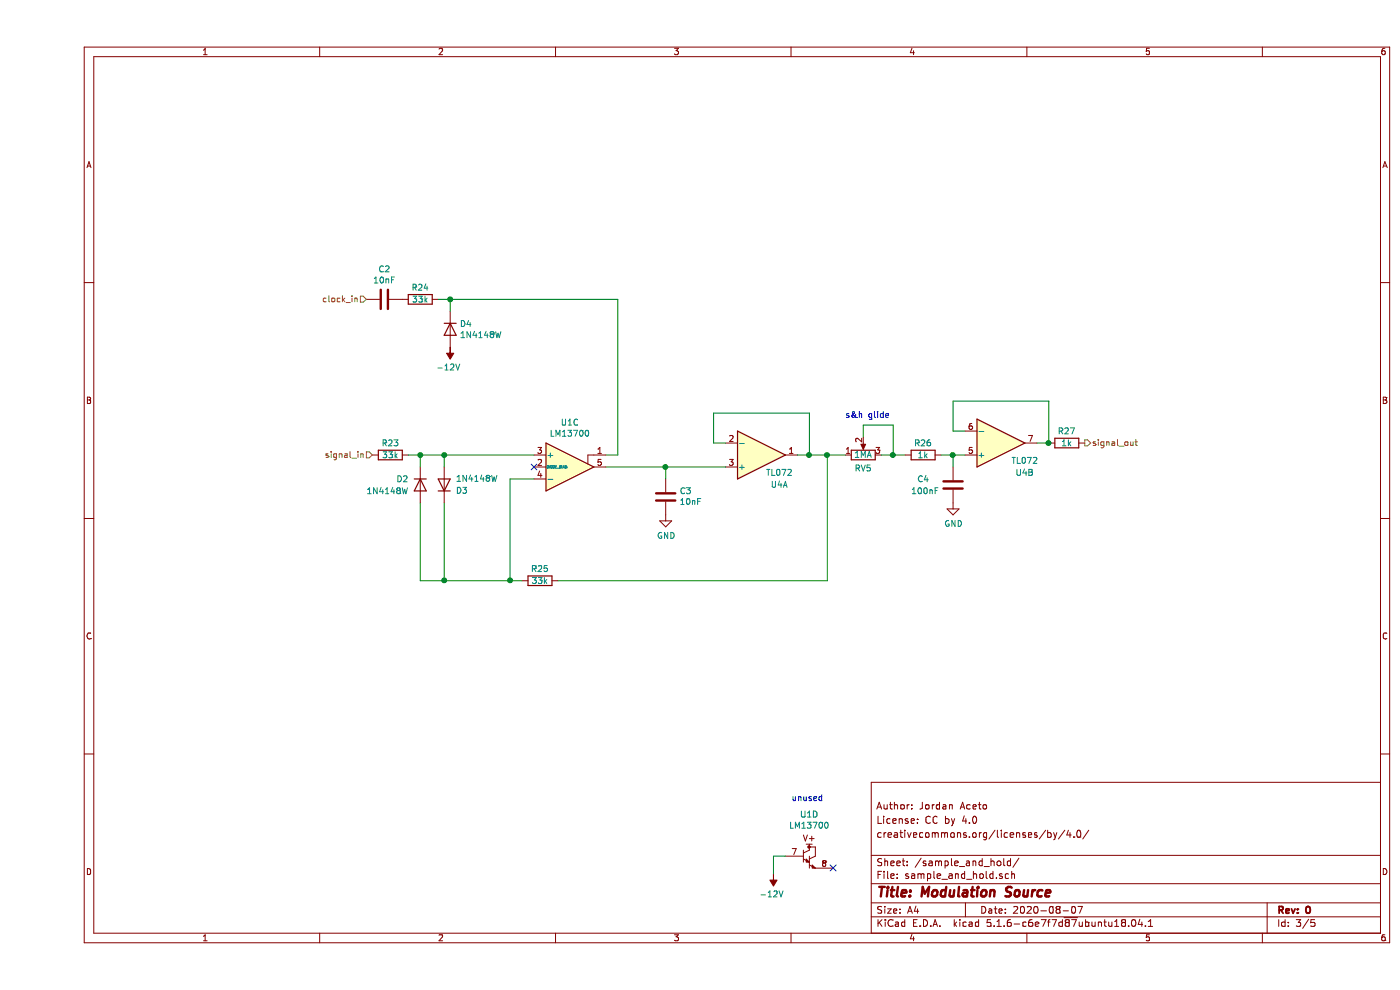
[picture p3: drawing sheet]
EESchema Schematic File Version 4
EELAYER 30 0
EELAYER END
$Descr A4 11693 8268
encoding utf-8
Sheet 3 5
Title "Modulation Source"
Date "2020-08-07"
Rev "0"
Comp ""
Comment1 "creativecommons.org/licenses/by/4.0/"
Comment2 "License: CC by 4.0"
Comment3 "Author: Jordan Aceto"
Comment4 ""
$EndDescr
$Comp
L Device:R R?
U 1 1
P 2950 3800
AR Path="/5F3FF2F2" Ref="R?"  Part="1" 
AR Path="/5F3E368C/5F3FF2F2" Ref="R23"  Part="1" 
F 0 "R23" V 2850 3800 50  0000 C CNN
F 1 "33k" V 2950 3800 50  0000 C CNN
F 2 "Resistor_SMD:R_0805_2012Metric_Pad1.15x1.40mm_HandSolder" V 2880 3800 50  0001 C CNN
F 3 "~" H 2950 3800 50  0001 C CNN
	1    2950 3800
	0    1    1    0   
$EndComp
Wire Wire Line
	3200 3900 3200 3800
Wire Wire Line
	3200 3800 3100 3800
Wire Wire Line
	3400 3900 3400 3800
Wire Wire Line
	3400 3800 3200 3800
Connection ~ 3200 3800
Wire Wire Line
	3200 4200 3200 4850
Wire Wire Line
	3400 4850 3400 4200
Wire Wire Line
	3200 4850 3400 4850
Wire Wire Line
	3400 3800 4150 3800
Connection ~ 3400 3800
Wire Wire Line
	3400 4850 3950 4850
Wire Wire Line
	3950 4850 3950 4000
Wire Wire Line
	3950 4000 4150 4000
Connection ~ 3400 4850
$Comp
L Device:R R?
U 1 1
P 4200 4850
AR Path="/5F3FF312" Ref="R?"  Part="1" 
AR Path="/5F3E368C/5F3FF312" Ref="R25"  Part="1" 
F 0 "R25" V 4100 4850 50  0000 C CNN
F 1 "33k" V 4200 4850 50  0000 C CNN
F 2 "Resistor_SMD:R_0805_2012Metric_Pad1.15x1.40mm_HandSolder" V 4130 4850 50  0001 C CNN
F 3 "~" H 4200 4850 50  0001 C CNN
	1    4200 4850
	0    1    1    0   
$EndComp
Wire Wire Line
	4050 4850 3950 4850
Connection ~ 3950 4850
$Comp
L Device:C C?
U 1 1
P 5250 4150
AR Path="/5F3FF326" Ref="C?"  Part="1" 
AR Path="/5F3E368C/5F3FF326" Ref="C3"  Part="1" 
F 0 "C3" H 5135 4104 50  0000 R CNN
F 1 "10nF" H 5135 4195 50  0000 R CNN
F 2 "Capacitor_SMD:C_0805_2012Metric_Pad1.15x1.40mm_HandSolder" H 5288 4000 50  0001 C CNN
F 3 "~" H 5250 4150 50  0001 C CNN
	1    5250 4150
	-1   0    0    1   
$EndComp
Wire Wire Line
	5750 3900 5250 3900
Wire Wire Line
	5250 4000 5250 3900
Connection ~ 5250 3900
Wire Wire Line
	5250 3900 4750 3900
$Comp
L power:GND #PWR?
U 1 1
P 5250 4300
AR Path="/5F3FF331" Ref="#PWR?"  Part="1" 
AR Path="/5F3E368C/5F3FF331" Ref="#PWR0128"  Part="1" 
F 0 "#PWR0128" H 5250 4050 50  0001 C CNN
F 1 "GND" H 5255 4127 50  0000 C CNN
F 2 "" H 5250 4300 50  0001 C CNN
F 3 "" H 5250 4300 50  0001 C CNN
	1    5250 4300
	1    0    0    -1  
$EndComp
Wire Wire Line
	4350 4850 6600 4850
Wire Wire Line
	6600 4850 6600 3800
$Comp
L Device:C C?
U 1 1
P 2900 2500
AR Path="/5F3FF359" Ref="C?"  Part="1" 
AR Path="/5F3E368C/5F3FF359" Ref="C2"  Part="1" 
F 0 "C2" V 2648 2500 50  0000 C CNN
F 1 "10nF" V 2739 2500 50  0000 C CNN
F 2 "Capacitor_SMD:C_0805_2012Metric_Pad1.15x1.40mm_HandSolder" H 2938 2350 50  0001 C CNN
F 3 "~" H 2900 2500 50  0001 C CNN
	1    2900 2500
	0    1    1    0   
$EndComp
$Comp
L Device:R R?
U 1 1
P 3200 2500
AR Path="/5F3FF35F" Ref="R?"  Part="1" 
AR Path="/5F3E368C/5F3FF35F" Ref="R24"  Part="1" 
F 0 "R24" V 3100 2500 50  0000 C CNN
F 1 "33k" V 3200 2500 50  0000 C CNN
F 2 "Resistor_SMD:R_0805_2012Metric_Pad1.15x1.40mm_HandSolder" V 3130 2500 50  0001 C CNN
F 3 "~" H 3200 2500 50  0001 C CNN
	1    3200 2500
	0    1    1    0   
$EndComp
Wire Wire Line
	3450 2600 3450 2500
Wire Wire Line
	3450 2500 3350 2500
$Comp
L power:-12V #PWR?
U 1 1
P 3450 2900
AR Path="/5F3FF36D" Ref="#PWR?"  Part="1" 
AR Path="/5F3E368C/5F3FF36D" Ref="#PWR0129"  Part="1" 
F 0 "#PWR0129" H 3450 3000 50  0001 C CNN
F 1 "-12V" H 3465 3073 50  0000 C CNN
F 2 "" H 3450 2900 50  0001 C CNN
F 3 "" H 3450 2900 50  0001 C CNN
	1    3450 2900
	-1   0    0    1   
$EndComp
Wire Wire Line
	4750 3800 4850 3800
Wire Wire Line
	4850 3800 4850 2500
Wire Wire Line
	4850 2500 3450 2500
Connection ~ 3450 2500
$Comp
L Amplifier_Operational:LM13700 U?
U 3 1
P 4450 3900
AR Path="/5F3FF394" Ref="U?"  Part="3" 
AR Path="/5F3E368C/5F3FF394" Ref="U1"  Part="3" 
F 0 "U1" H 4450 3533 50  0000 C CNN
F 1 "LM13700" H 4450 3624 50  0000 C CNN
F 2 "Package_SO:SOIC-16_3.9x9.9mm_P1.27mm" H 4150 3925 50  0001 C CNN
F 3 "http://www.ti.com/lit/ds/symlink/lm13700.pdf" H 4150 3925 50  0001 C CNN
	3    4450 3900
	1    0    0    1   
$EndComp
$Comp
L Device:R_POT RV?
U 1 1
P 6900 3800
AR Path="/5F3FF39A" Ref="RV?"  Part="1" 
AR Path="/5F3E368C/5F3FF39A" Ref="RV5"  Part="1" 
F 0 "RV5" V 6785 3800 50  0000 C CNN
F 1 "1MA" V 6900 3800 50  0000 C CNN
F 2 "Potentiometer_THT:Potentiometer_Alpha_RD901F-40-00D_Single_Vertical" H 6900 3800 50  0001 C CNN
F 3 "~" H 6900 3800 50  0001 C CNN
	1    6900 3800
	0    -1   -1   0   
$EndComp
$Comp
L Amplifier_Operational:TL072 U?
U 1 1
P 6050 3800
AR Path="/5F3FF3A0" Ref="U?"  Part="1" 
AR Path="/5F3E368C/5F3FF3A0" Ref="U4"  Part="1" 
F 0 "U4" H 6200 4050 50  0000 C CNN
F 1 "TL072" H 6200 3950 50  0000 C CNN
F 2 "Package_SO:SOIC-8_3.9x4.9mm_P1.27mm" H 6050 3800 50  0001 C CNN
F 3 "http://www.ti.com/lit/ds/symlink/tl071.pdf" H 6050 3800 50  0001 C CNN
	1    6050 3800
	1    0    0    1   
$EndComp
Wire Wire Line
	7750 3600 7650 3600
Wire Wire Line
	7650 3600 7650 3350
Wire Wire Line
	7650 3350 8450 3350
Wire Wire Line
	8450 3350 8450 3700
Wire Wire Line
	8450 3700 8350 3700
$Comp
L Device:C C?
U 1 1
P 7650 4050
AR Path="/5F3FF3AB" Ref="C?"  Part="1" 
AR Path="/5F3E368C/5F3FF3AB" Ref="C4"  Part="1" 
F 0 "C4" H 7350 4100 50  0000 L CNN
F 1 "100nF" H 7300 4000 50  0000 L CNN
F 2 "Capacitor_SMD:C_0805_2012Metric_Pad1.15x1.40mm_HandSolder" H 7688 3900 50  0001 C CNN
F 3 "~" H 7650 4050 50  0001 C CNN
	1    7650 4050
	1    0    0    -1  
$EndComp
Wire Wire Line
	7650 3900 7650 3800
Wire Wire Line
	7650 3800 7750 3800
$Comp
L Device:R R?
U 1 1
P 7400 3800
AR Path="/5F3FF3B3" Ref="R?"  Part="1" 
AR Path="/5F3E368C/5F3FF3B3" Ref="R26"  Part="1" 
F 0 "R26" V 7300 3800 50  0000 C CNN
F 1 "1k" V 7400 3800 50  0000 C CNN
F 2 "Resistor_SMD:R_0805_2012Metric_Pad1.15x1.40mm_HandSolder" V 7330 3800 50  0001 C CNN
F 3 "~" H 7400 3800 50  0001 C CNN
	1    7400 3800
	0    1    1    0   
$EndComp
Wire Wire Line
	7550 3800 7650 3800
Connection ~ 7650 3800
Wire Wire Line
	7250 3800 7150 3800
$Comp
L power:GND #PWR?
U 1 1
P 7650 4200
AR Path="/5F3FF3BD" Ref="#PWR?"  Part="1" 
AR Path="/5F3E368C/5F3FF3BD" Ref="#PWR0130"  Part="1" 
F 0 "#PWR0130" H 7650 3950 50  0001 C CNN
F 1 "GND" H 7655 4027 50  0000 C CNN
F 2 "" H 7650 4200 50  0001 C CNN
F 3 "" H 7650 4200 50  0001 C CNN
	1    7650 4200
	1    0    0    -1  
$EndComp
Wire Wire Line
	7150 3800 7150 3550
Wire Wire Line
	7150 3550 6900 3550
Wire Wire Line
	6900 3550 6900 3650
Connection ~ 7150 3800
Wire Wire Line
	7150 3800 7050 3800
Wire Wire Line
	6600 3800 6750 3800
NoConn ~ 4150 3900
Text HLabel 2800 3800 0    50   Input ~ 0
signal_in
Text HLabel 2750 2500 0    50   Input ~ 0
clock_in
Text HLabel 8750 3700 2    50   Output ~ 0
signal_out
Text Notes 6750 3500 0    50   ~ 0
s&h glide
$Comp
L Device:R R?
U 1 1
P 8600 3700
AR Path="/5F4E9F7C" Ref="R?"  Part="1" 
AR Path="/5F3E368C/5F4E9F7C" Ref="R27"  Part="1" 
F 0 "R27" V 8500 3700 50  0000 C CNN
F 1 "1k" V 8600 3700 50  0000 C CNN
F 2 "Resistor_SMD:R_0805_2012Metric_Pad1.15x1.40mm_HandSolder" V 8530 3700 50  0001 C CNN
F 3 "~" H 8600 3700 50  0001 C CNN
	1    8600 3700
	0    1    1    0   
$EndComp
Connection ~ 8450 3700
$Comp
L Amplifier_Operational:LM13700 U?
U 4 1
P 6550 7150
AR Path="/5F3FF38E" Ref="U?"  Part="4" 
AR Path="/5F3E368C/5F3FF38E" Ref="U1"  Part="4" 
F 0 "U1" H 6450 7498 50  0000 C CNN
F 1 "LM13700" H 6450 7407 50  0000 C CNN
F 2 "Package_SO:SOIC-16_3.9x9.9mm_P1.27mm" H 6250 7175 50  0001 C CNN
F 3 "http://www.ti.com/lit/ds/symlink/lm13700.pdf" H 6250 7175 50  0001 C CNN
	4    6550 7150
	1    0    0    -1  
$EndComp
$Comp
L Amplifier_Operational:TL072 U?
U 2 1
P 8050 3700
AR Path="/5F50D089" Ref="U?"  Part="2" 
AR Path="/5F3E368C/5F50D089" Ref="U4"  Part="2" 
AR Path="/5F42BEAB/5F50D089" Ref="U?"  Part="2" 
F 0 "U4" H 8250 3950 50  0000 C CNN
F 1 "TL072" H 8250 3850 50  0000 C CNN
F 2 "Package_SO:SOIC-8_3.9x4.9mm_P1.27mm" H 8050 3700 50  0001 C CNN
F 3 "http://www.ti.com/lit/ds/symlink/tl071.pdf" H 8050 3700 50  0001 C CNN
	2    8050 3700
	1    0    0    1   
$EndComp
Wire Wire Line
	5750 3700 5650 3700
Wire Wire Line
	5650 3700 5650 3450
Wire Wire Line
	5650 3450 6450 3450
Wire Wire Line
	6450 3450 6450 3800
Wire Wire Line
	6450 3800 6350 3800
Wire Wire Line
	6600 3800 6450 3800
Connection ~ 6600 3800
Connection ~ 6450 3800
NoConn ~ 6650 7250
Text Notes 6300 6700 0    50   ~ 0
unused
$Comp
L power:-12V #PWR?
U 1 1
P 6150 7300
AR Path="/5F57EDDE" Ref="#PWR?"  Part="1" 
AR Path="/5F3E368C/5F57EDDE" Ref="#PWR0131"  Part="1" 
F 0 "#PWR0131" H 6150 7400 50  0001 C CNN
F 1 "-12V" H 6165 7473 50  0000 C CNN
F 2 "" H 6150 7300 50  0001 C CNN
F 3 "" H 6150 7300 50  0001 C CNN
	1    6150 7300
	-1   0    0    1   
$EndComp
Wire Wire Line
	6150 7300 6150 7150
Wire Wire Line
	6150 7150 6250 7150
$Comp
L Diode:1N4148W D4
U 1 1
P 3450 2750
F 0 "D4" V 3404 2830 50  0000 L CNN
F 1 "1N4148W" V 3495 2830 50  0000 L CNN
F 2 "Diode_SMD:D_SOD-123" H 3450 2575 50  0001 C CNN
F 3 "https://www.vishay.com/docs/85748/1n4148w.pdf" H 3450 2750 50  0001 C CNN
	1    3450 2750
	0    1    1    0   
$EndComp
$Comp
L Diode:1N4148W D2
U 1 1
P 3200 4050
F 0 "D2" V 3150 4250 50  0000 R CNN
F 1 "1N4148W" V 3250 4500 50  0000 R CNN
F 2 "Diode_SMD:D_SOD-123" H 3200 3875 50  0001 C CNN
F 3 "https://www.vishay.com/docs/85748/1n4148w.pdf" H 3200 4050 50  0001 C CNN
	1    3200 4050
	0    -1   1    0   
$EndComp
$Comp
L Diode:1N4148W D3
U 1 1
P 3400 4050
F 0 "D3" V 3350 4250 50  0000 R CNN
F 1 "1N4148W" V 3450 4500 50  0000 R CNN
F 2 "Diode_SMD:D_SOD-123" H 3400 3875 50  0001 C CNN
F 3 "https://www.vishay.com/docs/85748/1n4148w.pdf" H 3400 4050 50  0001 C CNN
	1    3400 4050
	0    1    -1   0   
$EndComp
$EndSCHEMATC
